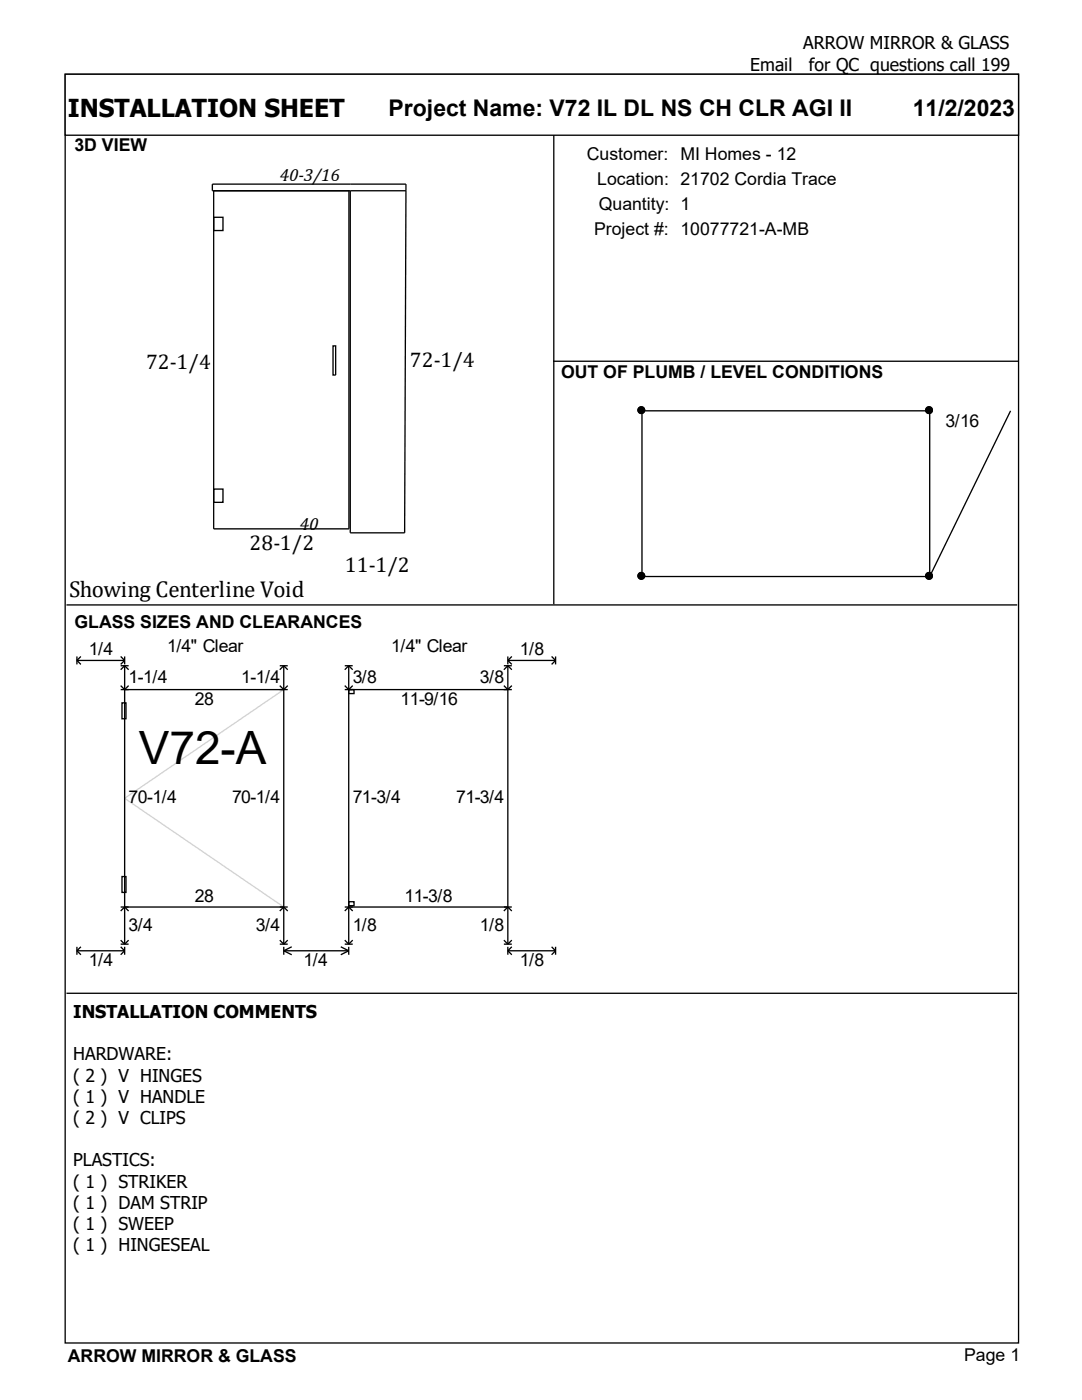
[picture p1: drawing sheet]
<svg xmlns="http://www.w3.org/2000/svg" width="216mm" height="279mm" viewBox="0 0 216 279" stroke-linecap="round" stroke-linejoin="round" font-family="sans-serif">
<g fill="#fff" stroke="#000" stroke-width=".26">
<path d="M13 14.8h190.2v253.2h-190.2z"/>
<path d="M13 14.8h190.2v12.2h-190.2z"/>
</g>
<path d="M13.5 30.7h96.7v89.4h-96.7z" fill="#fff"/>
<path d="M42.4 36.7h38.6v1.4h-38.6zM42.6 38.1v67.4h27v-67.4M69.9 38.1v68.2h10.8l.3-68.2M110.5 27v93.6M42.6 43.4h1.9v2.6h-1.9zM66.5 69h.5v5.9h-.5zM110.4 72.1h92.8M42.6 97.6h1.9v2.7h-1.9z" fill="none" stroke="#000" stroke-width=".26"/>
<path d="M110.9 77h91.9v43.1h-91.9z" fill="#fff"/>
<g fill="#000" stroke="#000" stroke-width=".26">
<circle cx="128" cy="81.9" r=".66"/>
<circle cx="185.4" cy="81.9" r=".66"/>
<circle cx="128" cy="114.9" r=".66"/>
<circle cx="185.4" cy="114.9" r=".66"/>
</g>
<path d="M128.1 82v33.1h57.4M185.5 82v33.1M201.6 82l-16.1 33.1" fill="none" stroke="#000" stroke-width=".26"/>
<path d="M188.7 82h6.6v4.2h-6.6z" fill-rule="evenodd" fill="#fff"/>
<g fill="#000" stroke="#000" stroke-width=".26">
<circle cx="128" cy="81.9" r=".66"/>
<circle cx="185.4" cy="81.9" r=".66"/>
</g>
<path d="M128.1 82h57.4M13.3 120.7h189.7" fill="none" stroke="#000" stroke-width=".26"/>
<path d="M14.3 126.8h187.4v68.8h-187.4z" fill="#fff"/>
<path d="M56.6 137.6l-31.7 21.7 31.7 21.7" fill="none" stroke="#d3d3d3" stroke-width=".26"/>
<g fill="none" stroke="#000" stroke-width=".26">
<path d="M15.3 131.8h9.6M15.3 131.8l.8 .8M15.3 131v1.6M16.1 131l-.8 .8M24.1 132.9h1.6M24.1 131l.8 .8M24.1 137.6h33.3M24.1 136.8l.8 .8 .8-.8M24.9 131v1.6M24.9 132.9v55.5M24.9 132.9l.8 .8M24.9 131.8l-.8 .8"/>
<path d="M24.9 132.9l-.8 .8M55.8 132.9h1.6M55.8 136.8l.8 .8 .8-.8M56.6 132.9l.8 .8M56.6 132.9l-.8 .8M56.6 132.9v55.5M68.8 132.9h1.6M68.8 137.6h33.3M68.8 136.8l.8 .8 .8-.8M69.6 132.9l.8 .8M69.6 137.6h1v.8h-1zM69.6 132.9l-.8 .8"/>
<path d="M69.6 132.9v55.5M100.5 136.8l.8 .8 .8-.8M100.5 132.9h1.6M101.3 132.9l-.8 .8M101.3 131.8h9.6M101.3 131v1.6M101.3 132.9v55.5M101.3 131.8l.8 .8M101.3 132.9l.8 .8M102.1 131l-.8 .8M110.1 131l.8 .8M110.9 131.8l-.8 .8"/>
<path d="M110.9 131v1.6M24.3 140.3h.8v3.1h-.8zM24.3 174.9h.8v3.2h-.8zM69.6 180h1v.8h-1zM13.3 198.2h189.7M15.3 189.7h9.6M15.3 189.7l.8 .8M15.3 189v1.5M16.1 189l-.8 .7M24.1 181h33.3M24.1 189l.8 .7M24.1 188.4h1.6"/>
<path d="M24.1 187.6l.8 .8M24.1 181.8l.8-.8 .8 .8M24.9 189v1.5M24.9 189.7l-.8 .8M25.7 187.6l-.8 .8M55.8 188.4h1.6M55.8 187.6l.8 .8M55.8 181.8l.8-.8 .8 .8M56.6 189.7l1.6 .8M56.6 189.7h13M56.6 189v1.5M57.4 187.6l-.8 .8"/>
<path d="M58.2 189l-1.6 .7M68 189l1.6 .7M68.8 181h33.3M68.8 188.4h1.6M68.8 187.6l.8 .8M68.8 181.8l.8-.8 .8 .8M69.6 189.7l-1.6 .8M69.6 189v1.5M70.4 187.6l-.8 .8M100.5 188.4h1.6M100.5 187.6l.8 .8M100.5 181.8l.8-.8 .8 .8"/>
<path d="M101.3 189.7h9.6M101.3 189v1.5M101.3 189.7l.8 .8M102.1 187.6l-.8 .8M102.1 189l-.8 .7M110.1 189l.8 .7M110.9 189.7l-.8 .8M110.9 189v1.5"/>
</g>
<text font-size="9.2" x="27.7" y="152.5">V72-A</text>
<text font-size="4.9" x="13.5" y="23.3">INSTALLATION SHEET</text>
<g font-size="4.6">
<text x="77.5" y="23.1">Project Name: V72 IL DL NS CH CLR AGI II</text>
<text x="182.1" y="23.1">11/2/2023</text>
<text x="13.8" y="119.2">Showing Centerline Void</text>
</g>
<g font-size="4.2">
<text x="29.1" y="73.6">72-1/4</text>
<text x="81.8" y="73.3">72-1/4</text>
<text x="49.8" y="109.8">28-1/2</text>
<text x="68.8" y="114.1">11-1/2</text>
</g>
<g font-size="3.5">
<text x="160.3" y="9.9">ARROW MIRROR &amp; GLASS</text>
<text x="149.7" y="14.1">Email</text>
<text x="161.4" y="14.1">for QC questions call 199</text>
<text x="14.9" y="30.2">3D VIEW</text>
<text x="117.1" y="31.9">Customer: MI Homes - 12</text>
<text x="55.9" y="36.1">40-3/16</text>
<text x="119.2" y="36.9">Location: 21702 Cordia Trace</text>
<text x="119.5" y="41.9">Quantity: 1</text>
<text x="118.5" y="46.9">Project #: 10077721-A-MB</text>
<text x="112" y="75.3">OUT OF PLUMB / LEVEL CONDITIONS</text>
<text x="188.7" y="85.1">3/16</text>
<text x="59.8" y="105.7">40</text>
<text x="14.9" y="125.3">GLASS SIZES AND CLEARANCES</text>
<text x="17.7" y="130.7">1/4</text>
<text x="33.3" y="130.2">1/4&quot; Clear</text>
<text x="78.1" y="130.2">1/4&quot; Clear</text>
<text x="103.7" y="130.7">1/8</text>
<text x="25.7" y="136.3">1-1/4</text>
<text x="48.2" y="136.3">1-1/4</text>
<text x="70.4" y="136.3">3/8</text>
<text x="95.8" y="136.3">3/8</text>
<text x="38.9" y="140.8">28</text>
<text x="79.9" y="140.8">11-9/16</text>
<text x="25.7" y="160.3">70-1/4</text>
<text x="46.3" y="160.3">70-1/4</text>
<text x="70.4" y="160.3">71-3/4</text>
<text x="91" y="160.3">71-3/4</text>
<text x="38.9" y="179.9">28</text>
<text x="80.7" y="179.9">11-3/8</text>
<text x="25.7" y="185.7">3/4</text>
<text x="51.1" y="185.7">3/4</text>
<text x="70.4" y="185.7">1/8</text>
<text x="95.8" y="185.7">1/8</text>
<text x="17.7" y="192.9">1/4</text>
<text x="60.6" y="192.9">1/4</text>
<text x="103.7" y="192.9">1/8</text>
<text x="14.6" y="203.1">INSTALLATION COMMENTS</text>
<text x="14.6" y="211.6">HARDWARE:</text>
<text x="14.6" y="215.8">( 2 ) V HINGES</text>
<text x="14.6" y="220.1">( 1 ) V HANDLE</text>
<text x="14.6" y="224.3">( 2 ) V CLIPS</text>
<text x="14.6" y="232.8">PLASTICS:</text>
<text x="14.6" y="237">( 1 ) STRIKER</text>
<text x="14.6" y="241.2">( 1 ) DAM STRIP</text>
<text x="14.6" y="245.5">( 1 ) SWEEP</text>
<text x="14.6" y="249.7">( 1 ) HINGESEAL</text>
<text x="13.5" y="271.8">ARROW MIRROR &amp; GLASS</text>
<text x="192.4" y="271.7">Page 1</text>
</g>
</svg>
